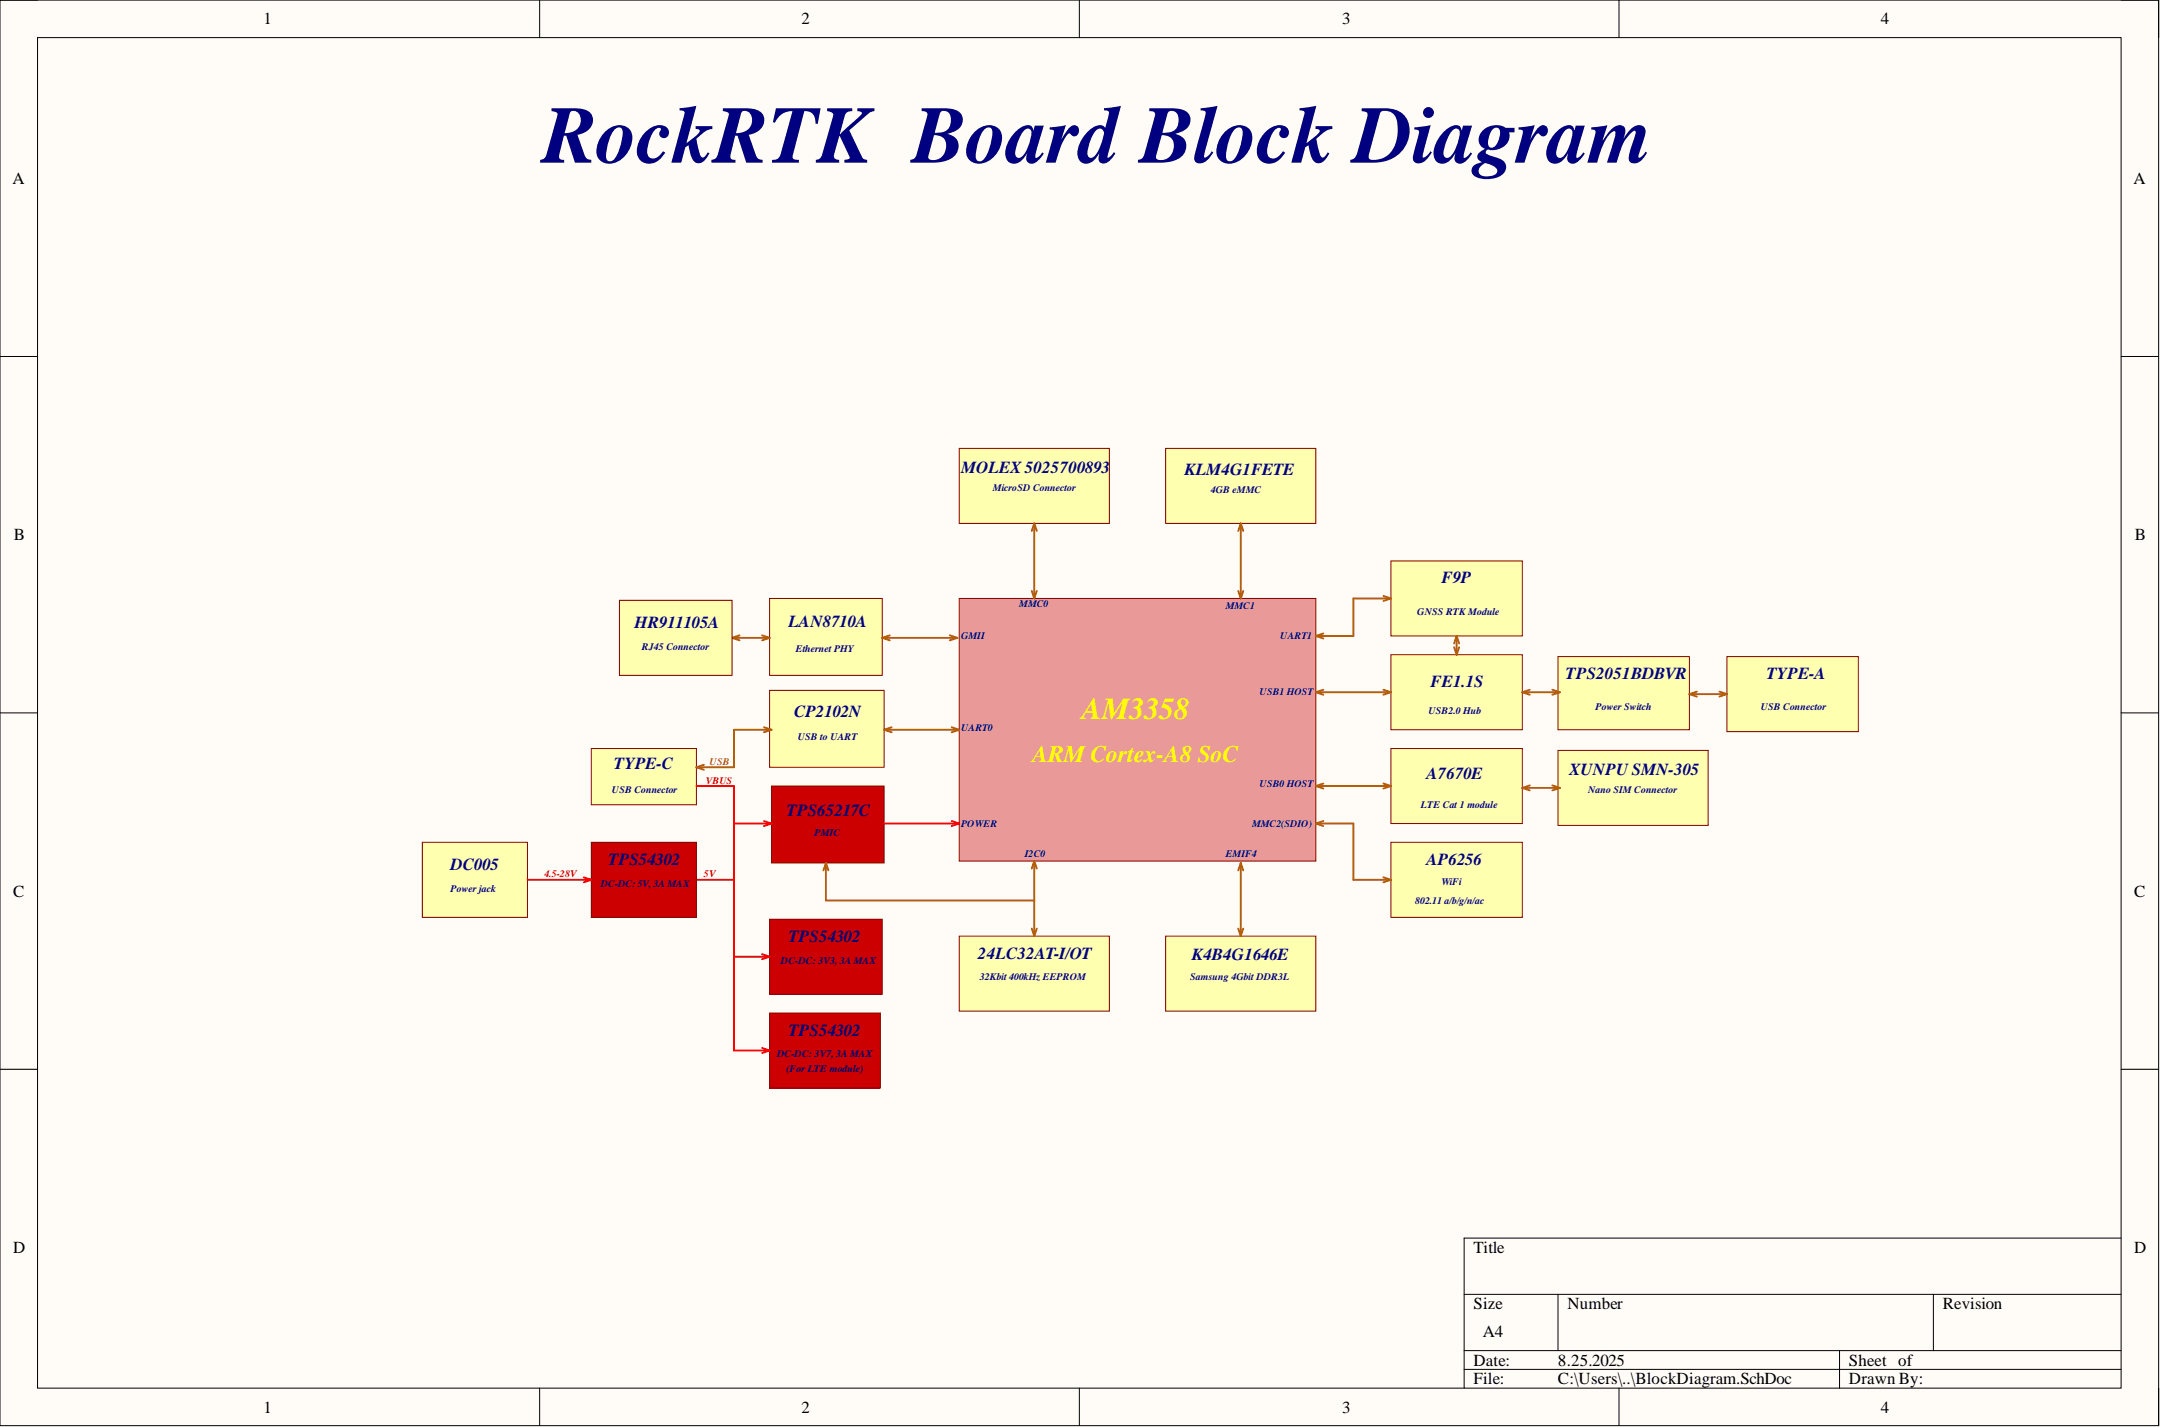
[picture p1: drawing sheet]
<svg xmlns="http://www.w3.org/2000/svg" width="292mm" height="193mm" viewBox="0 0 292 193" stroke-linecap="round" stroke-linejoin="round" font-family="sans-serif">
<path d="M0 0h291.9v192.8h-291.9z" fill-rule="evenodd" fill="#fffcf8"/>
<path d="M0 0h291.9v192.8h-291.9z" fill="none" stroke="#000" stroke-width=".14"/>
<path d="M5.1 5.1h281.7v182.6h-281.7z" fill-rule="evenodd" fill="#fffcf8"/>
<g fill="none" stroke="#000" stroke-width=".14">
<path d="M0 0h5.1M5.1 5.1h281.7v182.6h-281.7zM73 0v5.1M146 0v5.1M218.9 0v5.1M286.8 0h5.1v5.1M0 48.2h5.1M286.8 48.2h5.1M0 96.4h5.1M286.8 96.4h5.1M0 144.6h5.1M286.8 144.6h5.1"/>
<path d="M198 175h88.8M210.7 175v7.6M261.5 175v7.6M286.8 167.4h-88.8v20.3M73 187.7v5.1M146 187.7v5.1M198 182.6h88.8M198 185.2h88.8M218.9 187.7v5.1M248.8 182.6v5.1M291.9 187.7v5.1"/>
</g>
<path d="M129.7 80.9h48.2v35.5h-48.2z" fill-rule="evenodd" fill="#ea9999"/>
<path d="M129.7 80.9h48.2v35.5h-48.2z" fill="none" stroke="#800000" stroke-width=".14"/>
<path d="M188.1 88.5h17.8v10.2h-17.8z" fill-rule="evenodd" fill="#ffffb0"/>
<path d="M188.1 88.5h17.8v10.2h-17.8z" fill="none" stroke="#800000" stroke-width=".14"/>
<path d="M104.3 106.3h15.3v10.4h-15.3z" fill-rule="evenodd" fill="#c00"/>
<path d="M104.3 106.3h15.3v10.4h-15.3z" fill="none" stroke="#800000" stroke-width=".14"/>
<path d="M157.6 126.6h20.3v10.1h-20.3z" fill-rule="evenodd" fill="#ffffb0"/>
<path d="M157.6 126.6h20.3v10.1h-20.3z" fill="none" stroke="#800000" stroke-width=".14"/>
<path d="M167.8 116.7v9.9M167.8 116.7l-.3 1M167.8 116.7l.3 1M167.5 125.6l.3 1M168.1 125.6l-.3 1" fill="none" stroke="#b45f06" stroke-width=".25"/>
<path d="M129.7 126.6h20.3v10.1h-20.3z" fill-rule="evenodd" fill="#ffffb0"/>
<path d="M129.7 126.6h20.3v10.1h-20.3z" fill="none" stroke="#800000" stroke-width=".14"/>
<path d="M111.7 116.7v5.1h28.2M111.7 116.7l-.3 1M111.7 116.7l.3 1M139.9 116.4v10.2M139.9 116.4l-.4 1.1M139.9 116.4l.3 1.1M139.5 125.6l.4 1M140.2 125.6l-.3 1" fill="none" stroke="#b45f06" stroke-width=".25"/>
<path d="M80 101.2h14.2v7.6h-14.2z" fill-rule="evenodd" fill="#ffffb0"/>
<path d="M80 101.2h14.2v7.6h-14.2z" fill="none" stroke="#800000" stroke-width=".14"/>
<path d="M104.1 93.4h15.5v10.4h-15.5z" fill-rule="evenodd" fill="#ffffb0"/>
<path d="M104.1 93.4h15.5v10.4h-15.5z" fill="none" stroke="#800000" stroke-width=".14"/>
<path d="M188.1 101.2h17.8v10.2h-17.8z" fill-rule="evenodd" fill="#ffffb0"/>
<path d="M188.1 101.2h17.8v10.2h-17.8z" fill="none" stroke="#800000" stroke-width=".14"/>
<path d="M188.1 113.9h17.8v10.1h-17.8z" fill-rule="evenodd" fill="#ffffb0"/>
<path d="M188.1 113.9h17.8v10.1h-17.8z" fill="none" stroke="#800000" stroke-width=".14"/>
<g fill="none" stroke="#b45f06" stroke-width=".25">
<path d="M103.3 98.3l1 .4M104.3 98.7h-5v5.1h-5.1M104.3 98.7l-1 .3M119.6 98.7h10.1M119.6 98.7l1 .3M120.6 98.3l-1 .4M128.7 98.3l1 .4M129.7 98.7l-1 .3M177.9 93.6h10.2M177.9 93.6l1.1 .3M179 93.3l-1.1 .3M187.1 93.3l1 .3"/>
<path d="M188.1 93.6l-1 .3M94.2 103.8l1 .3M95.2 103.4l-1 .4M177.9 106.3h10.2M177.9 106.3l1.1 .3M179 106l-1.1 .3M187.1 106l1 .3M188.1 106.3l-1 .3"/>
</g>
<path d="M94.2 106.3h5.1v5.1h5M103.3 111l1 .4M104.3 111.4l-1 .3M119.6 111.4h10.1M128.7 111l1 .4M129.7 111.4l-1 .3" fill="none" stroke="#f00" stroke-width=".25"/>
<path d="M210.7 88.8h17.8v9.9h-17.8z" fill-rule="evenodd" fill="#ffffb0"/>
<path d="M210.7 88.8h17.8v9.9h-17.8z" fill="none" stroke="#800000" stroke-width=".14"/>
<path d="M188.1 75.9h17.8v10.1h-17.8z" fill-rule="evenodd" fill="#ffffb0"/>
<path d="M188.1 75.9h17.8v10.1h-17.8z" fill="none" stroke="#800000" stroke-width=".14"/>
<path d="M157.6 60.6h20.3v10.2h-20.3z" fill-rule="evenodd" fill="#ffffb0"/>
<path d="M157.6 60.6h20.3v10.2h-20.3z" fill="none" stroke="#800000" stroke-width=".14"/>
<path d="M167.5 79.9l.3 1M167.8 70.8v10.1M167.8 70.8l-.3 1M167.8 70.8l.3 1M168.1 79.9l-.3 1" fill="none" stroke="#b45f06" stroke-width=".25"/>
<path d="M57.1 113.9h14.2v10.1h-14.2z" fill-rule="evenodd" fill="#ffffb0"/>
<path d="M57.1 113.9h14.2v10.1h-14.2z" fill="none" stroke="#800000" stroke-width=".14"/>
<path d="M99.3 111.4v7.6h-5.1" fill="none" stroke="#f00" stroke-width=".25"/>
<path d="M129.7 60.6h20.3v10.2h-20.3z" fill-rule="evenodd" fill="#ffffb0"/>
<path d="M129.7 60.6h20.3v10.2h-20.3z" fill="none" stroke="#800000" stroke-width=".14"/>
<g fill="none" stroke="#b45f06" stroke-width=".25">
<path d="M139.5 79.9l.4 1M139.9 70.8v10.1M139.9 70.8l-.4 1M139.9 70.8l.3 1M140.2 79.9l-.3 1M177.9 86l1.1 .3M179 85.7l-1.1 .3M187.1 80.6l1 .3M188.1 80.9h-5.1v5.1h-5.1M188.1 80.9l-1 .4M196.6 87.5l.4 1M197 86v2.5"/>
<path d="M197 86l-.4 1M197 86l.3 1M197.3 87.5l-.3 1M205.9 93.6h5M205.9 93.6l1 .3M206.9 93.3l-1 .3M209.9 93.3l1 .3M210.9 93.6l-1 .3M177.9 111.4h5.1v7.6h5.1M177.9 111.4l1.1 .3M179 111l-1.1 .4M187.1 118.6l1 .4"/>
<path d="M188.1 119l-1 .3"/>
</g>
<path d="M80 113.9h14.2v10.1h-14.2z" fill-rule="evenodd" fill="#c00"/>
<path d="M80 113.9h14.2v10.1h-14.2z" fill="none" stroke="#800000" stroke-width=".14"/>
<path d="M71.3 119h8.7M78.9 118.6l1.1 .4M80 119l-1.1 .3" fill="none" stroke="#f00" stroke-width=".25"/>
<path d="M104.1 124.3h15.2v10.1h-15.2z" fill-rule="evenodd" fill="#c00"/>
<path d="M104.1 124.3h15.2v10.1h-15.2z" fill="none" stroke="#800000" stroke-width=".14"/>
<path d="M104.1 137h15v10.1h-15z" fill-rule="evenodd" fill="#c00"/>
<path d="M104.1 137h15v10.1h-15z" fill="none" stroke="#800000" stroke-width=".14"/>
<path d="M99.3 119v23.1h4.8M99.3 129.4h4.8M103.1 129l1 .4M104.1 129.4l-1 .3M103.1 141.7l1 .4M104.1 142.1l-1 .3" fill="none" stroke="#f00" stroke-width=".25"/>
<path d="M233.5 88.8h17.8v10.1h-17.8z" fill-rule="evenodd" fill="#ffffb0"/>
<path d="M233.5 88.8h17.8v10.1h-17.8z" fill="none" stroke="#800000" stroke-width=".14"/>
<path d="M228.5 93.9h5M228.5 93.9l1 .3M229.5 93.5l-1 .4M232.5 93.5l1 .4M233.5 93.9l-1 .3" fill="none" stroke="#b45f06" stroke-width=".25"/>
<path d="M210.7 101.5h20.3v10.1h-20.3z" fill-rule="evenodd" fill="#ffffb0"/>
<path d="M210.7 101.5h20.3v10.1h-20.3z" fill="none" stroke="#800000" stroke-width=".14"/>
<path d="M205.9 106.5h5M205.9 106.5l1 .4M206.9 106.2l-1 .3M209.9 106.2l1 .3M210.9 106.5l-1 .4" fill="none" stroke="#b45f06" stroke-width=".25"/>
<path d="M104.1 80.9h15.2v10.4h-15.2z" fill-rule="evenodd" fill="#ffffb0"/>
<path d="M104.1 80.9h15.2v10.4h-15.2z" fill="none" stroke="#800000" stroke-width=".14"/>
<path d="M99 86.3h5.1M99 86.3l1 .3M100 85.9l-1 .4M103.1 85.9l1 .4M104.1 86.3l-1 .3M119.3 86.3h10.2M119.3 86.3l1 .3M120.3 85.9l-1 .4M128.4 85.9l1.1 .4M129.5 86.3l-1.1 .3" fill="none" stroke="#b45f06" stroke-width=".25"/>
<path d="M83.8 81.2h15.2v10.1h-15.2z" fill-rule="evenodd" fill="#ffffb0"/>
<path d="M83.8 81.2h15.2v10.1h-15.2z" fill="none" stroke="#800000" stroke-width=".14"/>
<text font-size="11" fill="#000080" x="73.4" y="22">RockRTK Board Block Diagram</text>
<text font-size="4.1" fill="#ff0" x="146.3" y="97.2">AM3358</text>
<text font-size="3.2" fill="#ff0" x="139.6" y="103.1">ARM Cortex-A8 SoC</text>
<g font-size="2.3">
<text x="35.6" y="3.3">1</text>
<text x="108.4" y="3.3">2</text>
<text x="181.5" y="3.3">3</text>
<text x="254.4" y="3.3">4</text>
<text x="1.7" y="24.9">A</text>
<text x="288.5" y="24.9">A</text>
<text x="1.9" y="73.1">B</text>
<text x="288.7" y="73.1">B</text>
<text x="1.8" y="121.3">C</text>
<text x="288.6" y="121.3">C</text>
<text x="1.8" y="169.5">D</text>
<text x="199.3" y="169.5">Title</text>
<text x="288.6" y="169.5">D</text>
<text x="199.3" y="177.1">Size</text>
<text x="212" y="177.1">Number</text>
<text x="262.7" y="177.1">Revision</text>
<text x="199.3" y="184.7">Date:</text>
<text x="200.5" y="180.9">A4</text>
<text x="210.7" y="184.7">8.25.2025</text>
<text x="250" y="184.7">Sheet of</text>
<text x="35.6" y="191">1</text>
<text x="108.4" y="191">2</text>
<text x="181.5" y="191">3</text>
<text x="199.3" y="187.2">File:</text>
<text x="210.7" y="187.2">C:\Users\..\BlockDiagram.SchDoc</text>
<text x="250" y="187.2">Drawn By:</text>
<text x="254.4" y="191">4</text>
</g>
<g font-size="2.3" fill="#000080">
<text x="130" y="63.9">MOLEX5025700893</text>
<text x="160.2" y="64.2">KLM4G1FETE</text>
<text x="195" y="78.9">F9P</text>
<text x="85.8" y="85">HR911105A</text>
<text x="106.6" y="84.7">LAN8710A</text>
<text x="193.4" y="92.9">FE1.1S</text>
<text x="211.7" y="91.8">TPS2051BDBVR</text>
<text x="238.9" y="91.8">TYPE-A</text>
<text x="107.4" y="96.9">CP2102N</text>
<text x="83" y="104">TYPE-C</text>
<text x="192.9" y="105.3">A7670E</text>
<text x="212.2" y="104.8">XUNPU SMN-305</text>
<text x="106.4" y="110.4">TPS65217C</text>
<text x="60.9" y="117.7">DC005</text>
<text x="82.2" y="116.9">TPS54302</text>
<text x="192.9" y="116.9">AP6256</text>
<text x="106.6" y="127.3">TPS54302</text>
<text x="132.3" y="129.6">24LC32AT-I/OT</text>
<text x="161.2" y="129.9">K4B4G1646E</text>
<text x="106.6" y="140">TPS54302</text>
</g>
<g font-size="1.4" fill="#000080">
<text x="134.3" y="66.4">MicroSD Connector</text>
<text x="163.7" y="66.6">4GB eMMC</text>
<text x="137.8" y="82.1">MMC0</text>
<text x="165.8" y="82.4">MMC1</text>
<text x="191.7" y="83.1">GNSS RTK Module</text>
<text x="86.8" y="87.9">RJ45 Connector</text>
<text x="107.6" y="88.2">Ethernet PHY</text>
<text x="130" y="86.4">GMII</text>
<text x="173.1" y="86.4">UART1</text>
<text x="170.3" y="94">USB1 HOST</text>
<text x="107.9" y="100.1">USB to UART</text>
<text x="130" y="98.9">UART0</text>
<text x="193.2" y="96.6">USB2.0 Hub</text>
<text x="215.8" y="96.1">Power Switch</text>
<text x="238.1" y="96.1">USB Connector</text>
<text x="82.8" y="107.2">USB Connector</text>
<text x="170.3" y="106.5">USB0 HOST</text>
<text x="214.8" y="107.2">Nano SIM Connector</text>
<text x="110.2" y="113.1">PMIC</text>
<text x="130" y="111.8">POWER</text>
<text x="169.3" y="111.8">MMC2(SDIO)</text>
<text x="192.2" y="109.3">LTE Cat 1 module</text>
<text x="81.2" y="119.9">DC-DC: 5V, 3AMAX</text>
<text x="138.6" y="115.8">I2C0</text>
<text x="165.8" y="115.8">EMIF4</text>
<text x="195" y="119.7">WiFi</text>
<text x="60.9" y="120.7">Power jack</text>
<text x="191.4" y="122.2">802.11 a/b/g/n/ac</text>
<text x="105.6" y="130.3">DC-DC: 3V3, 3AMAX</text>
<text x="132.5" y="132.6">32Kbit 400kHz EEPROM</text>
<text x="160.9" y="132.6">Samsung 4Gbit DDR3L</text>
<text x="105.1" y="143">DC-DC: 3V7, 3AMAX</text>
<text x="106.4" y="145">(For LTE module)</text>
</g>
<g font-size="1.4" fill="#f00">
<text x="95.4" y="106">VBUS</text>
<text x="73.6" y="118.6">4.5-28V</text>
<text x="95.2" y="118.6">5V</text>
</g>
<text font-size="1.4" fill="#b45f06" x="96" y="103.4">USB</text>
</svg>
